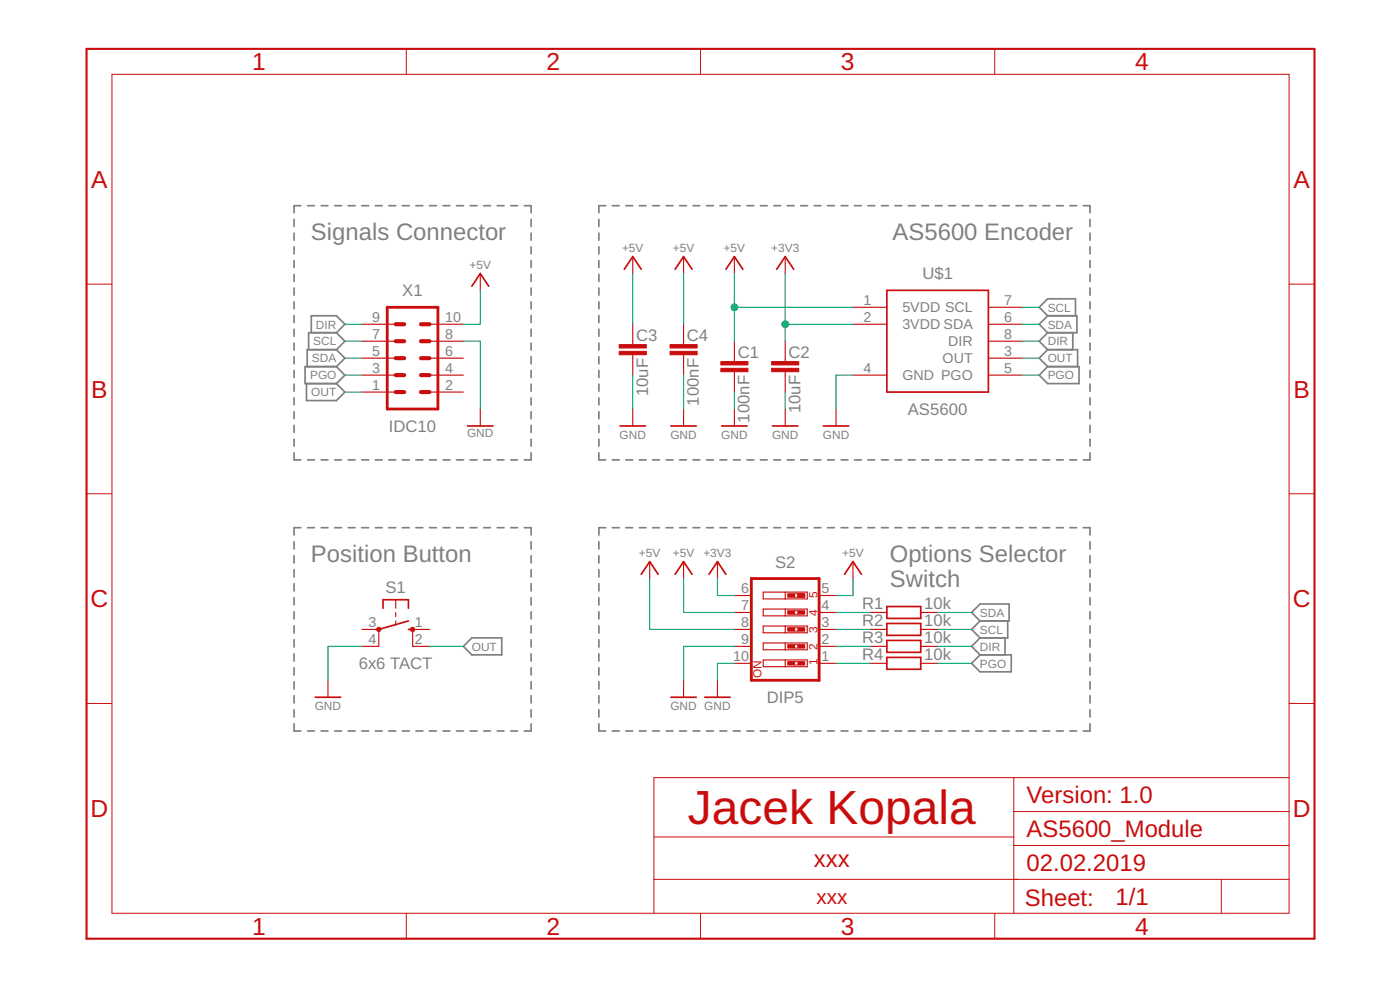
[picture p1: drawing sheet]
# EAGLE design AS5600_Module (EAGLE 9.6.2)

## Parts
C1  100nF  C-EUC0805K  [C0805K]
C2  10uF  C-EUC0805K  [C0805K]
C3  10uF  C-EUC0805K  [C0805K]
C4  100nF  C-EUC0805K  [C0805K]
R1  10k  R-EU_R0805  [R0805]
R2  10k  R-EU_R0805  [R0805]
R3  10k  R-EU_R0805  [R0805]
R4  10k  R-EU_R0805  [R0805]
S1  6x6 TACT  10-XX  [B3F-10XX]
S2  DIP5  SW_DIP-5  [EDG-05]
U$1  AS5600  [SO8]
X1  IDC10  ML10  [ML10]

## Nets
+3V3: C2.1 S2.6 U$1.2(3VDD)
+5V: C1.1 C3.1 C4.1 S2.5 S2.7 S2.8 U$1.1(5VDD) X1.10
DIR: R3.1 U$1.8(DIR) X1.9
GND: C1.2 C2.2 C3.2 C4.2 S1.4(P1) S2.9 S2.10 U$1.4(GND) X1.8
N$3: R3.2 S2.2
N$4: R2.2 S2.3
N$5: R1.2 S2.4
N$6: R4.2 S2.1
OUT: S1.2(S1) U$1.3(OUT) X1.1
PGO: R4.1 U$1.5(PGO) X1.3
SCL: R2.1 U$1.7(SCL) X1.7
SDA: R1.1 U$1.6(SDA) X1.5
Unconnected: S1.1(S) S1.3(P) X1.2 X1.4 X1.6

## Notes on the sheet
- Signal Connector | AS5600 Encoder
- Position Button
- Options Selector 
  Switch
- Jacek Kopala | Version: 1.0
- xxx
- 21.03.2021
- xxx
